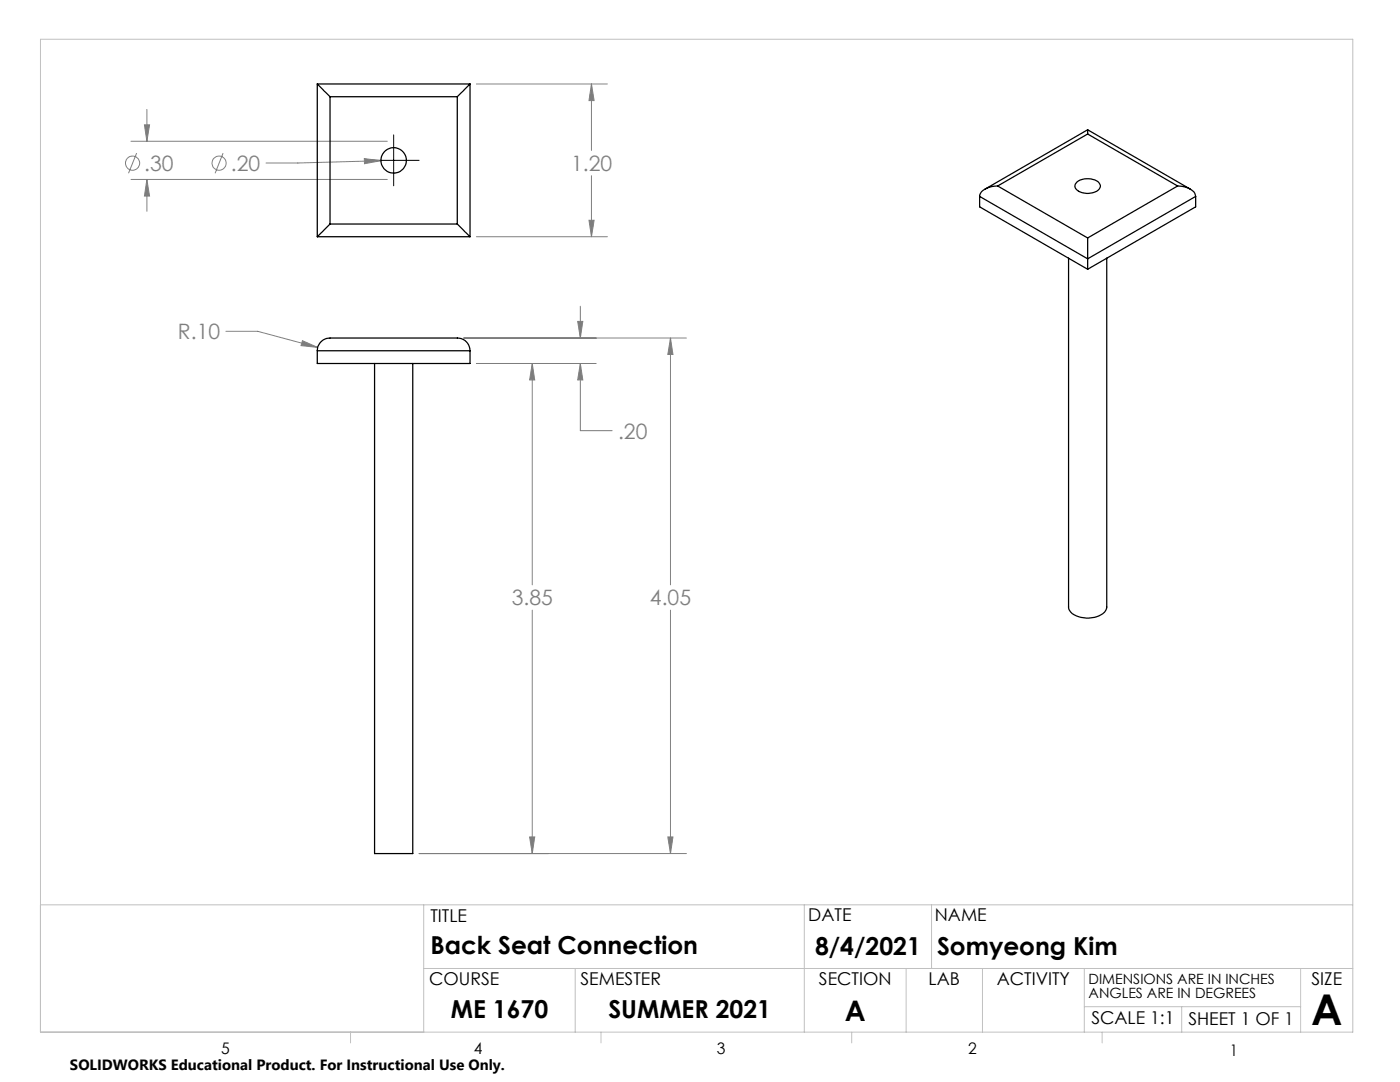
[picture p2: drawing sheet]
<svg xmlns="http://www.w3.org/2000/svg" width="279mm" height="216mm" viewBox="0 0 279 216" stroke-linecap="round" stroke-linejoin="round" font-family="sans-serif">
<g fill="none" stroke="#808080" stroke-width=".2">
<path d="M95.1 16.8h26.1M118 16.8l.6 3.3h-1.1zM118 16.8v13.2M26.1 28.2h51.2M26.1 35.8h51.2M27.3 30.6l-1.7 4M28.8 24.9h1l-.5 3.3zM29.3 35.8l.5 3.3h-1zM29.3 21.8v6.4M29.3 35.8v6.4M44.5 30.6l-1.6 4M72.7 31.6l3.3 .5-3.3 .6z"/>
<path d="M76 32.1l-16.6 .4h-6.3M118 35.1v12.1M95.1 47.2h26.1M117.5 44h1.1l-.6 3.2zM45.1 66.1h6.3l12 3.2M60.4 68l3 1.3-3.3-.3zM92.5 67.5h44.5M95.1 72.5h23.9M106.2 72.5v44.2M106.2 72.5l.5 3.3h-1zM115.3 64.1h1l-.5 3.4zM115.8 72.5l.5 3.3h-1z"/>
<path d="M115.8 72.5v13.4h6.4M115.8 61.1v6.4M133.8 67.5l.5 3.2h-1zM133.8 67.5v49.2M106.2 121.7v48.6M133.8 121.7v48.6M83.6 170.3h53.4M105.7 167h1l-.5 3.3zM133.3 167h1l-.5 3.3z"/>
<circle cx="26.4" cy="32.6" r="1.42"/>
<circle cx="43.7" cy="32.5" r="1.41"/>
</g>
<path d="M73.5 32h10.1M78.6 26.9v10.2" fill="none" stroke="#000" stroke-width=".2"/>
<g fill="none" stroke="#c0c0c0" stroke-width=".2">
<path d="M8.1 7.8h261.9v198.2h-261.9zM8.1 180.6h261.9M84.6 180.6v25.4M84.6 193.3h185.4M114.8 193.3v12.7M160.5 180.6v25.4M180.8 193.3v12.7M185.9 180.6v12.7M196.1 193.3v12.7M216.4 193.3v12.7M259.6 193.3v12.7M70 206v2.1"/>
<path d="M119.9 206v2.1M170 206v2.1M216.4 200.9h43.2M220 206v2.1M235.8 200.9v5.1"/>
</g>
<path d="M133.8 67.5l.5 3.2h-1zM133.3 167h1l-.5 3.3zM115.3 64.1h1l-.5 3.4zM115.8 72.5l.5 3.3h-1zM106.2 72.5l.5 3.3h-1zM105.7 167h1l-.5 3.3zM60.4 68l-.3 1 3.3 .3zM72.7 31.6v1.1l3.3-.6zM118 16.8l.6 3.3h-1.1zM117.5 44h1.1l-.6 3.2zM28.8 24.9h1l-.5 3.3zM29.3 35.8l.5 3.3h-1z" fill="#808080"/>
<g fill="none" stroke="#000" stroke-width=".25">
<path d="M63.3 16.8l2.6 2.5M63.3 16.8v30.4M63.3 16.8h30.5M65.9 19.3v25.4M65.9 19.3h25.4M91.3 19.3v25.4M93.8 16.8l-2.5 2.5M93.8 16.8v30.4M195.5 39.2l21.6 12.4M195.5 39.2v2.1l21.6 12.4M199.1 37.1a4.1 4.1 0 0 0-3.4 1.5l-.2 .6M199.1 37.1l18 10.4"/>
<path d="M215 36.3a3.7 3.7 0 0 1 4.4 .2 1.16 1.16 0 0 1-.9 1.8 3.5 3.5 0 0 1-3.9-.8 1.01 1.01 0 0 1 .4-1.2zM217.1 25.9v.8M217.1 25.9l20.5 11.8M217.1 25.9l-20.5 11.8M217.1 26.7l17.9 10.4M217.1 26.7l-18 10.4M235 37.1a4.1 4.1 0 0 1 3.4 1.5l.2 .6M235 37.1l-17.9 10.4M238.6 39.2l-21.5 12.4M238.6 39.2v2.1l-21.5 12.4M63.3 47.2h30.5M65.9 44.7l-2.6 2.5"/>
<path d="M65.9 44.7h25.4M91.3 44.7l2.5 2.5M213.3 51.5v69.6a2.33 2.33 0 0 0 1.9 1.9 5.1 5.1 0 0 0 5.4-1.1l.3-.6v-69.8M217.1 47.5v4.1M217.1 51.6v2.1M63.3 70a2.53 2.53 0 0 1 2.6-2.5h25.4a2.53 2.53 0 0 1 2.5 2.5M63.3 70h30.5M63.3 70v2.5h30.5v-2.5M74.8 72.5v97.8h7.6v-97.8"/>
<circle cx="78.6" cy="32" r="2.53"/>
</g>
<text font-size="8.5" x="261.7" y="204.6">A</text>
<text font-size="5.6" x="168.6" y="203.7">A</text>
<g font-size="4.9">
<text x="85.9" y="190.4">Back Seat Connection</text>
<text x="162.7" y="190.5">8/4/2021</text>
<text x="187" y="190.5">Somyeong Kim</text>
<text x="90" y="203.2">ME 1670</text>
<text x="121.4" y="203.1">SUMMER 2021</text>
</g>
<g font-size="4.2" fill="#808080">
<text x="28.8" y="34.1">.30</text>
<text x="46.1" y="34.1">.20</text>
<text x="114" y="34.1">1.20</text>
<text x="35.5" y="67.7">R.10</text>
<text x="123.3" y="87.5">.20</text>
<text x="102.1" y="120.8">3.85</text>
<text x="129.7" y="120.8">4.05</text>
</g>
<g font-size="3.5">
<text x="85.9" y="183.9">TITLE</text>
<text x="161.3" y="183.8">DATE</text>
<text x="186.6" y="183.8">NAME</text>
<text x="85.6" y="196.5">COURSE</text>
<text x="115.9" y="196.5">SEMESTER</text>
<text x="163.4" y="196.5">SECTION</text>
<text x="185.3" y="196.5">LAB</text>
<text x="198.9" y="196.5">ACTIVITY</text>
<text x="261.7" y="196.5">SIZE</text>
<text x="217.8" y="204.4">SCALE 1:1</text>
<text x="237.2" y="204.4">SHEET 1 OF 1</text>
</g>
<g font-size="3.2">
<text x="44.2" y="210.4">5</text>
<text x="94.6" y="210.3">4</text>
<text x="143.1" y="210.4">3</text>
<text x="193.2" y="210.3">2</text>
<text x="245.4" y="210.6">1</text>
</g>
<text font-size="3" x="14" y="213.5">SOLIDWORKS Educational Product. For Instructional Use Only.</text>
<g font-size="2.8">
<text x="217.2" y="196.4">DIMENSIONS ARE IN INCHES</text>
<text x="217.2" y="199.2">ANGLES ARE IN DEGREES</text>
</g>
</svg>
